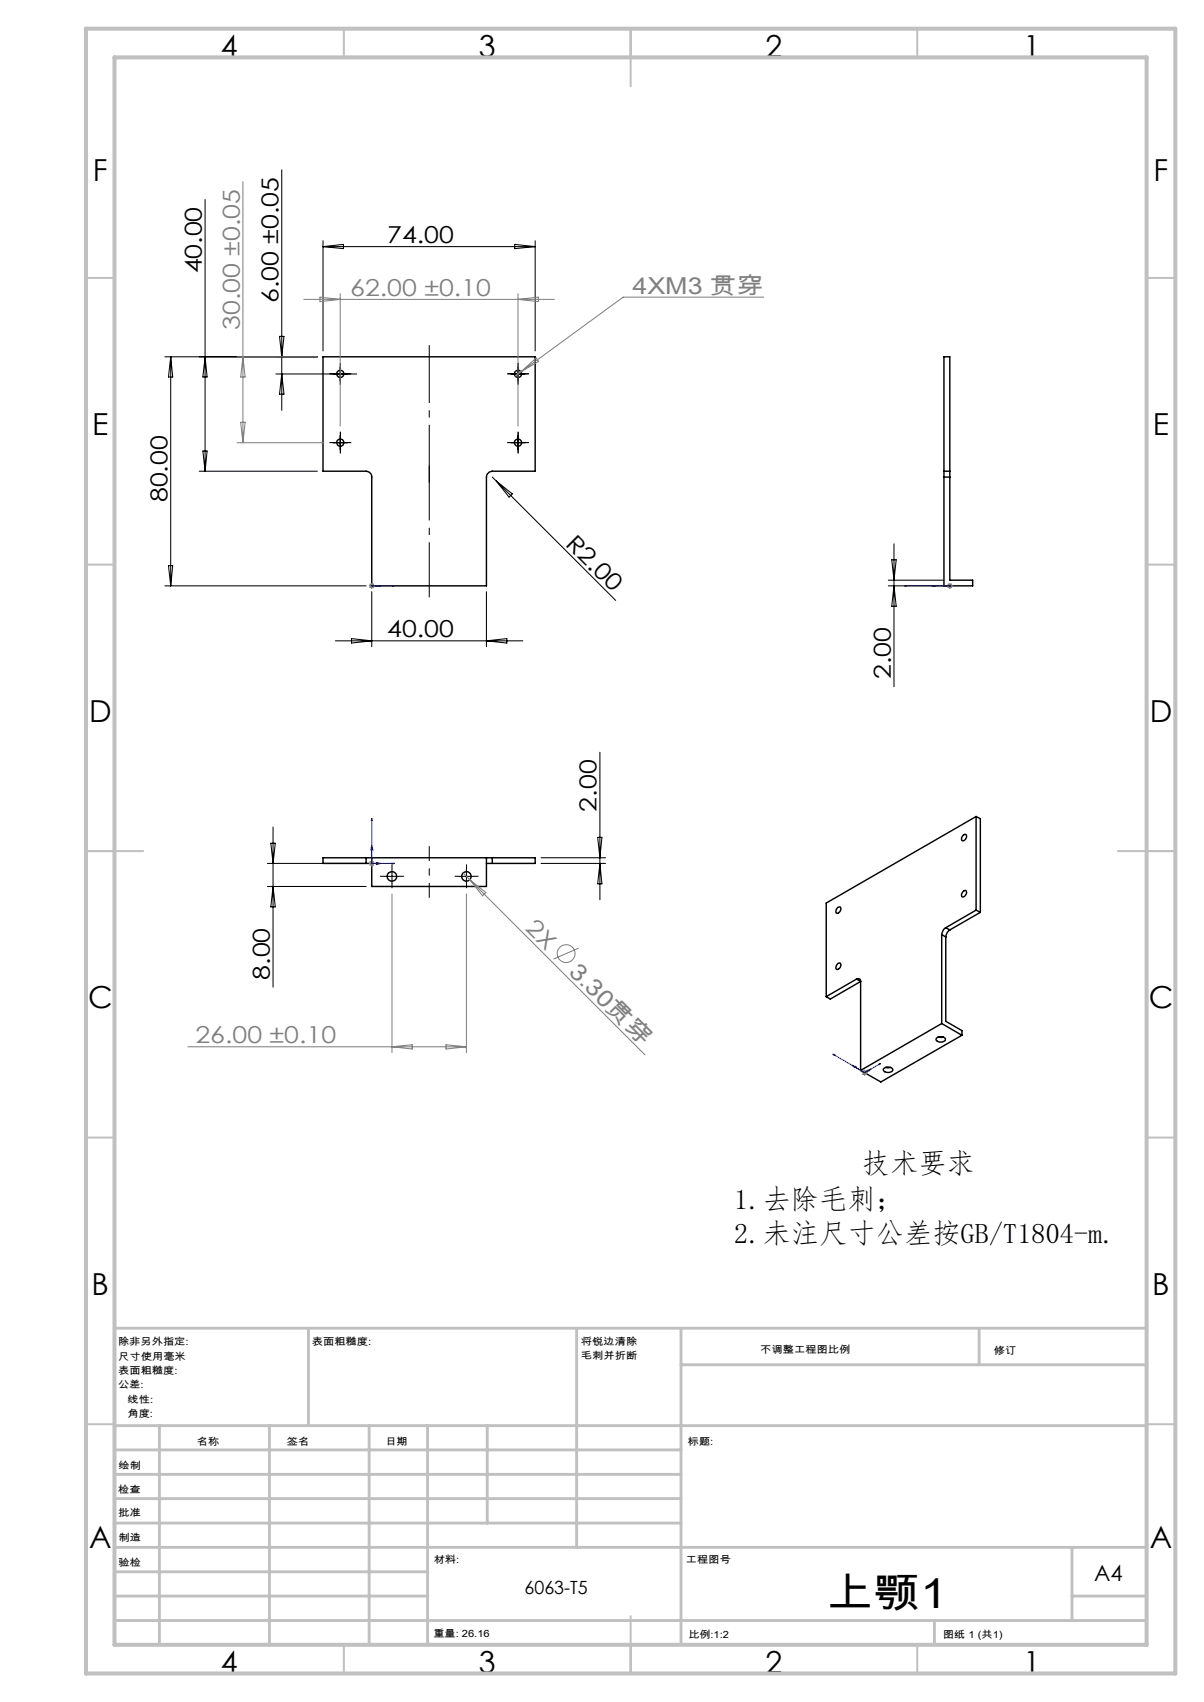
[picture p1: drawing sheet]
<svg xmlns="http://www.w3.org/2000/svg" width="210mm" height="297mm" viewBox="0 0 210 297" stroke-linecap="round" stroke-linejoin="round" font-family="sans-serif">
<g fill="none" stroke="#000" stroke-width=".25">
<path d="M56.3 62.3h37v19.9h-7.4a1.09 1.09 0 0 0-1.1 1.1v18.9h-20v-18.9a1.02 1.02 0 0 0-.9-1.1h-7.6zM164.6 82.2v1.1M164.6 82.2h1.1M164.6 82.2v-19.9h1.1v19.9M164.6 83.3v18.9h5.1v-1h-4v-17.9M164.6 83.3h1.1M165.7 82.2v1.1M63.9 150.7h.9M63.9 149.7h.9M63.9 149.7h-7.6v1h7.6M63.9 149.7v1M64.8 149.7v5h20v-5"/>
<path d="M64.8 149.7h20M84.8 150.7h1.1M84.8 149.7h1.1M85.9 149.7h7.4v1h-7.4M85.9 149.7v1M146.2 158.3a.35 .35 0 0 1 .5 .1 .35 .35 0 0 1-.1 .5 .49 .49 0 0 1-.3 .4 .49 .49 0 0 1-.5-.1l.1-.5zM167.9 155.6a.38 .38 0 0 1 .6-.2 .38 .38 0 0 1 0 .7 .43 .43 0 0 1-.3 .4 .43 .43 0 0 1-.5-.2zM167.9 145.8a.38 .38 0 0 1 .6-.1 .38 .38 0 0 1 0 .6 .43 .43 0 0 1-.3 .4 .43 .43 0 0 1-.5-.2zM170.3 142.5l-26.2 15.1v16.3M170.3 142.5v16.3M170.3 158.8l-5.3 3.1M170.3 158.8l.7 .4"/>
<path d="M170.3 142.5l.7 .4v16.3M171 159.2l-5.3 3.1M146 168.2a.36 .36 0 0 1 .6-.1 .36 .36 0 0 1 0 .6 .49 .49 0 0 1-.3 .4 .49 .49 0 0 1-.5-.1l.1-.5zM149.4 170.8a.44 .44 0 0 1 .5 0 .44 .44 0 0 1 .2 .5M149.4 170.8l-5.3 3.1M149.4 170.8l.7 .5M150.1 171.3v15.5M150.1 171.3l-5.3 3-.7-.4M164.3 163.1v15.5M164.3 178.6l-14.2 8.2M164.3 178.6l3.5 2.1M164.3 163.1l.7 .4"/>
<path d="M165 161.9a1.62 1.62 0 0 0-.7 1.2M165 163.5v14.7l2.8 1.6v.9M165 161.9l.7 .4M165.7 162.3a1.6 1.6 0 0 0-.7 1.2M154.2 186.4a1.08 1.08 0 0 1 1.5 .3 .95 .95 0 0 1-1.6 .1zM154.5 186.3h.8M163.5 181a.87 .87 0 0 1 1.4 .5 .94 .94 0 0 1-1.6-.2zM163.7 181h.8M167.8 180.7l-14.2 8.1-3.5-2"/>
<circle cx="59.3" cy="65.2" r=".62"/>
<circle cx="59.3" cy="77.2" r=".62"/>
<circle cx="90.4" cy="77.2" r=".63"/>
<circle cx="90.4" cy="65.3" r=".63"/>
<circle cx="68.4" cy="152.9" r=".84"/>
<circle cx="81.4" cy="152.9" r=".83"/>
</g>
<g fill="none" stroke="#808080" stroke-width=".18">
<path d="M42.4 31.7v45.6M53 52.2h43.7M55.8 51.9l3.5 .3-3.5 .4zM59.3 51.3v23.1M90.3 51.3v23.1M90.3 52.2l3.6-.3v.7zM133.2 51.9h-24.5l-17.8 13M41.3 77.3h15.2M41.3 62.3h14.1M42 73.7h.8l-.4 3.6zM42.4 62.3l.4 3.5h-.8zM90.9 64.9l-1 .7"/>
<path d="M90.9 64.9l2.6-2.4 .4 .6zM64.3 102.2h1.1M64.5 101.9l.7 .7M64.8 101.7v1.1M65.2 101.9l-.7 .7M165.2 102.2h1M165.3 101.9l.7 .7M165.7 101.7v1.1M166 101.9l-.7 .7M64.3 150.7h1.1M64.5 150.3l.7 .7M64.8 150.2v1"/>
<path d="M65.2 150.3l-.7 .7M68.4 156v27.7M80.8 152.4l1.2 1.1M81.4 156v27.7M82 153.5l30.5 30.6M82 153.5l2.7 2.2-.5 .6zM100.9 165.4l-4.3 2M32.8 182.7h48.6M68.4 182.7l3.5-.4v.8zM77.8 182.3l3.6 .4-3.6 .4zM150.3 187.2h1M150.5 186.8l.7 .7"/>
<path d="M150.8 186.7v1M151.2 186.8l-.7 .7"/>
<circle cx="98.7" cy="166.4" r="1.55"/>
</g>
<g fill="none" stroke="#00f" stroke-width=".18">
<path d="M64.7 102.2h.4zM64.8 102.2h.1zM64.8 102.2h.1M64.8 102.2h4M66.4 102.2h-.7h.7M68.8 102.2h-.4h.4M157.7 102.2h.5h-.5M157.7 102.2h8M162.5 102.2h.8h-.8M165.5 102.2h.3zM165.6 102.2h.2zM165.7 102.2h.1"/>
<path d="M64.8 142.8l.1 .4h-.1zM64.8 147.5l.3 .8h-.4zM64.8 142.8v7.9h4M65.7 150.5l.7 .2-.7 .2zM68.4 150.6l.4 .1-.4 .1zM145.2 183.9l.4 .2h-.2zM145.2 183.9l5.6 3.3M148.6 185.9l.7 .2-.3 .2zM148.6 185.9l2.2 1.3M151.2 186.8l.7-.3-.4 .4zM151.9 186.5l-1.1 .7M153.3 185.7l.3-.1-.2 .2z"/>
<path d="M153.6 185.6l-2.8 1.6"/>
</g>
<path d="M74.9 104.2v-23" fill="none" stroke="#000" stroke-width=".18" stroke-dasharray="15.2 1.3 1.3 1.3" stroke-dashoffset="5.6" stroke-linecap="butt"/>
<path d="M74.9 84.2v-24" fill="none" stroke="#000" stroke-width=".18" stroke-dasharray="15.2 1.3 1.3 1.3" stroke-dashoffset="5.1" stroke-linecap="butt"/>
<g fill="none" stroke="#000" stroke-width=".18" stroke-dasharray="15.2 1.3 1.3 1.3" stroke-linecap="butt">
<path d="M58.1 65.2h-.6M58.1 77.2h-.6M59.4 64v-.6M59.4 66.5v.6M59.4 76v-.6M59.4 78.5v.6M60.6 65.2h.6M60.6 77.2h.6M89.1 77.2h-.6M89.1 65.2h-.6M90.4 76v-.6M90.4 78.5v.6"/>
<path d="M90.4 64v-.6M90.4 66.5v.6M91.6 77.2h.6M91.6 65.2h.6M67.1 152.9h-.8M68.4 151.7v-.9M68.4 154.2v.8M69.6 152.9h.8M80.1 152.9h-.8M81.4 151.7v-.9M81.4 154.2v.8M82.6 152.9h.8"/>
</g>
<path d="M74.9 147.7v9" fill="none" stroke="#000" stroke-width=".18" stroke-dasharray="15.2 1.3 1.3 1.3" stroke-dashoffset="12.6" stroke-linecap="butt"/>
<g fill="none" stroke="#c0c0c0" stroke-width=".35">
<path d="M60 5v5M110 5v10M160 5v5M15 48.5h5M200 48.5h5M15 98.5h5M200 98.5h5M15 148.5h10M195 148.5h10M15 198.5h5M200 198.5h5M15 248.5h5"/>
<path d="M200 248.5h5M60 287v5M110 282v10M160 287v5"/>
</g>
<g fill="none" stroke="#c0c0c0" stroke-width=".5">
<path d="M53.8 231.8v17M100.6 231.8v38.2M118.8 231.8v55.2M118.8 238.2h81.2M170.8 231.8v6.4M200 231.8h-180v55.2M20 248.8h180M20 257.3h98.8M20 253h98.8M27.8 248.8v38.2M47 248.8v38.2M64.4 248.8v38.2"/>
<path d="M74.6 248.8v38.2M85 248.8v17M20 265.8h98.8M20 261.5h98.8M20 278.5h54.6M20 274.3h54.6M20 270h180M187 278.5h13M187 270v12.8M20 282.8h180M163 282.8v4.2"/>
</g>
<path d="M15 5h190v287h-190zM20 10h180v277h-180z" fill="none" stroke="#c0c0c0" stroke-width=".7"/>
<g fill="none" stroke="#000" stroke-width=".18">
<path d="M35.8 34.8v47.4M49.1 29.6v42M48.8 58.7h.7l-.4 3.6zM56.3 42v19.2M56.3 43h37M56.3 43l3.6-.4v.8zM89.8 42.6l3.5 .4-3.5 .4zM93.3 42v19.2M28.8 62.3h26.6M29.8 62.3l.3 3.5h-.7zM29.8 62.3v39.9M35.4 78.7h.7l-.3 3.5z"/>
<path d="M35.8 62.3l.3 3.5h-.7zM48.1 65.3h14.1M49.1 65.3l.4 3.5h-.7zM58.1 77.3h2.5M59.3 64v2.5M59.3 76v2.5M89.1 65.3h2.5M89.1 77.3h2.5M90.3 64v2.5M90.3 76v2.5M29.4 98.7h.7l-.3 3.5zM34.7 82.2h20.7"/>
<path d="M85.9 83.3l.7 .7M86.6 84l20.8 20.8M86.6 84l2.8 2.2-.6 .5zM155.5 97.7h.8l-.4 3.5zM155.9 94.9v24.9M28.8 102.2h35.1M58.5 111.8h32.7M61.3 111.4l3.5 .4-3.5 .4zM64.8 103.3v9.6M84.8 103.3v9.6M84.8 111.8l3.6-.4v.8zM154.9 102.2h9.7"/>
<path d="M154.9 101.2h9.7M155.9 102.2l.4 3.6h-.8zM104.6 131.3v25.7M46.6 150.7h17.3M46.6 154.7h17.3M47.2 147.1h.8l-.4 3.6zM47.6 144.3v28M47.6 154.7l.4 3.6h-.8zM67.1 152.9h2.5M68.4 151.7v2.5M80.1 152.9h2.5M81.4 151.7v2.5"/>
<path d="M94.4 150.7h11.2M94.4 149.7h11.2M104.2 146.1h.8l-.4 3.6zM104.6 150.7l.4 3.5h-.8z"/>
</g>
<g fill="#00f">
<path d="M68.4 102.2h.4zM64.8 102.2h.1z"/>
<path d="M65.7 102.2h.7zM64.7 102.2h.4zM68.4 150.6l.4 .1-.4 .1zM64.8 142.8l.1 .4h-.1z"/>
<path d="M165.5 102.2h.3zM162.5 102.2h.8zM153.3 185.7l.3-.1-.2 .2zM145.2 183.9l.4 .2h-.2zM151.2 186.8l.7-.3-.4 .4zM148.6 185.9l.7 .2-.3 .2z"/>
<path d="M65.7 150.5l.7 .2-.7 .2zM64.8 147.5l.3 .8h-.4zM165.6 102.2h.2zM157.7 102.2h.5z"/>
</g>
<text font-size="7.4" x="144.1" y="280.5">上颚1</text>
<g font-size="5.3">
<text x="38.5" y="9.9">4</text>
<text x="83.5" y="9.9">3</text>
<text x="133.5" y="9.9">2</text>
<text x="178.5" y="9.9">1</text>
<text x="16.2" y="31.7">F</text>
<text x="201.2" y="31.7">F</text>
<text x="16.1" y="75.9">E</text>
<text x="201.1" y="75.9">E</text>
<text x="15.5" y="125.9">D</text>
<text x="200.5" y="125.9">D</text>
<text x="15.4" y="175.9">C</text>
<text x="200.4" y="175.9">C</text>
<text x="16" y="225.9">B</text>
<text x="201" y="225.9">B</text>
<text x="15.5" y="270.2">A</text>
<text x="200.5" y="270.2">A</text>
<text x="38.5" y="291.9">4</text>
<text x="83.5" y="291.9">3</text>
<text x="133.5" y="291.9">2</text>
<text x="178.5" y="291.9">1</text>
</g>
<g font-size="4.9">
<text x="150.3" y="204.7">技术要求</text>
<text x="128.1" y="210.9">1.去除毛刺；</text>
<text x="128.1" y="216.9">2.未注尺寸公差按GB/T1804-m.</text>
</g>
<g font-size="4.1">
<text x="35.2" y="47.7" transform="rotate(-90 35.2 47.7)">40.00</text>
<text x="67.5" y="42.4">74.00</text>
<text x="48.6" y="52.9" transform="rotate(-90 48.6 52.9)">6.00 ±0.05</text>
<text x="29.2" y="87.6" transform="rotate(-90 29.2 87.6)">80.00</text>
<text x="98.5" y="95.1" transform="rotate(45 98.5 95.1)">R2.00</text>
<text x="67.5" y="111.2">40.00</text>
<text x="155.4" y="118.5" transform="rotate(-90 155.4 118.5)">2.00</text>
<text x="104.1" y="141.6" transform="rotate(-90 104.1 141.6)">2.00</text>
<text x="47.1" y="170.9" transform="rotate(-90 47.1 170.9)">8.00</text>
</g>
<g font-size="4.1" fill="#808080">
<text x="61.1" y="51.7">62.00 ±0.10</text>
<text x="110.3" y="51.3">4XM3 贯穿</text>
<text x="41.8" y="57.5" transform="rotate(-90 41.8 57.5)">30.00 ±0.05</text>
<text x="91.5" y="162.2" transform="rotate(45 91.5 162.2)">2X</text>
<text x="99.1" y="169.7" transform="rotate(45 99.1 169.7)">3.30贯穿</text>
<text x="34.1" y="182.1">26.00 ±0.10</text>
</g>
<text font-size="3.9" x="190.9" y="275.8">A4</text>
<text font-size="3.2" x="91.5" y="278.1">6063-T5</text>
<g font-size="1.7">
<text x="20.6" y="234.8">除非另外指定:</text>
<text x="20.6" y="237.3">尺寸使用毫米</text>
<text x="20.6" y="239.8">表面粗糙度:</text>
<text x="54.4" y="234.8">表面粗糙度:</text>
<text x="101.3" y="234.7">将锐边清除</text>
<text x="101.3" y="237.2">毛刺并折断</text>
<text x="132.6" y="236.2">不调整工程图比例</text>
<text x="173.3" y="236.4">修订</text>
<text x="20.6" y="242.3">公差:</text>
<text x="22.2" y="244.8">线性:</text>
<text x="22.2" y="247.3">角度:</text>
<text x="20.7" y="256.3">绘制</text>
<text x="34.3" y="252.2">名称</text>
<text x="50" y="252.1">签名</text>
<text x="67.2" y="252.1">日期</text>
<text x="120" y="252.1">标题:</text>
<text x="20.6" y="260.5">检查</text>
<text x="20.6" y="264.5">批准</text>
<text x="20.7" y="269">制造</text>
<text x="20.7" y="273.3">验检</text>
<text x="75.6" y="272.7">材料:</text>
<text x="119.6" y="272.7">工程图号</text>
<text x="75.6" y="285.7">重量: 26.16</text>
<text x="120.1" y="285.8">比例:1:2</text>
<text x="164.5" y="285.8">图纸 1 (共1)</text>
</g>
</svg>
